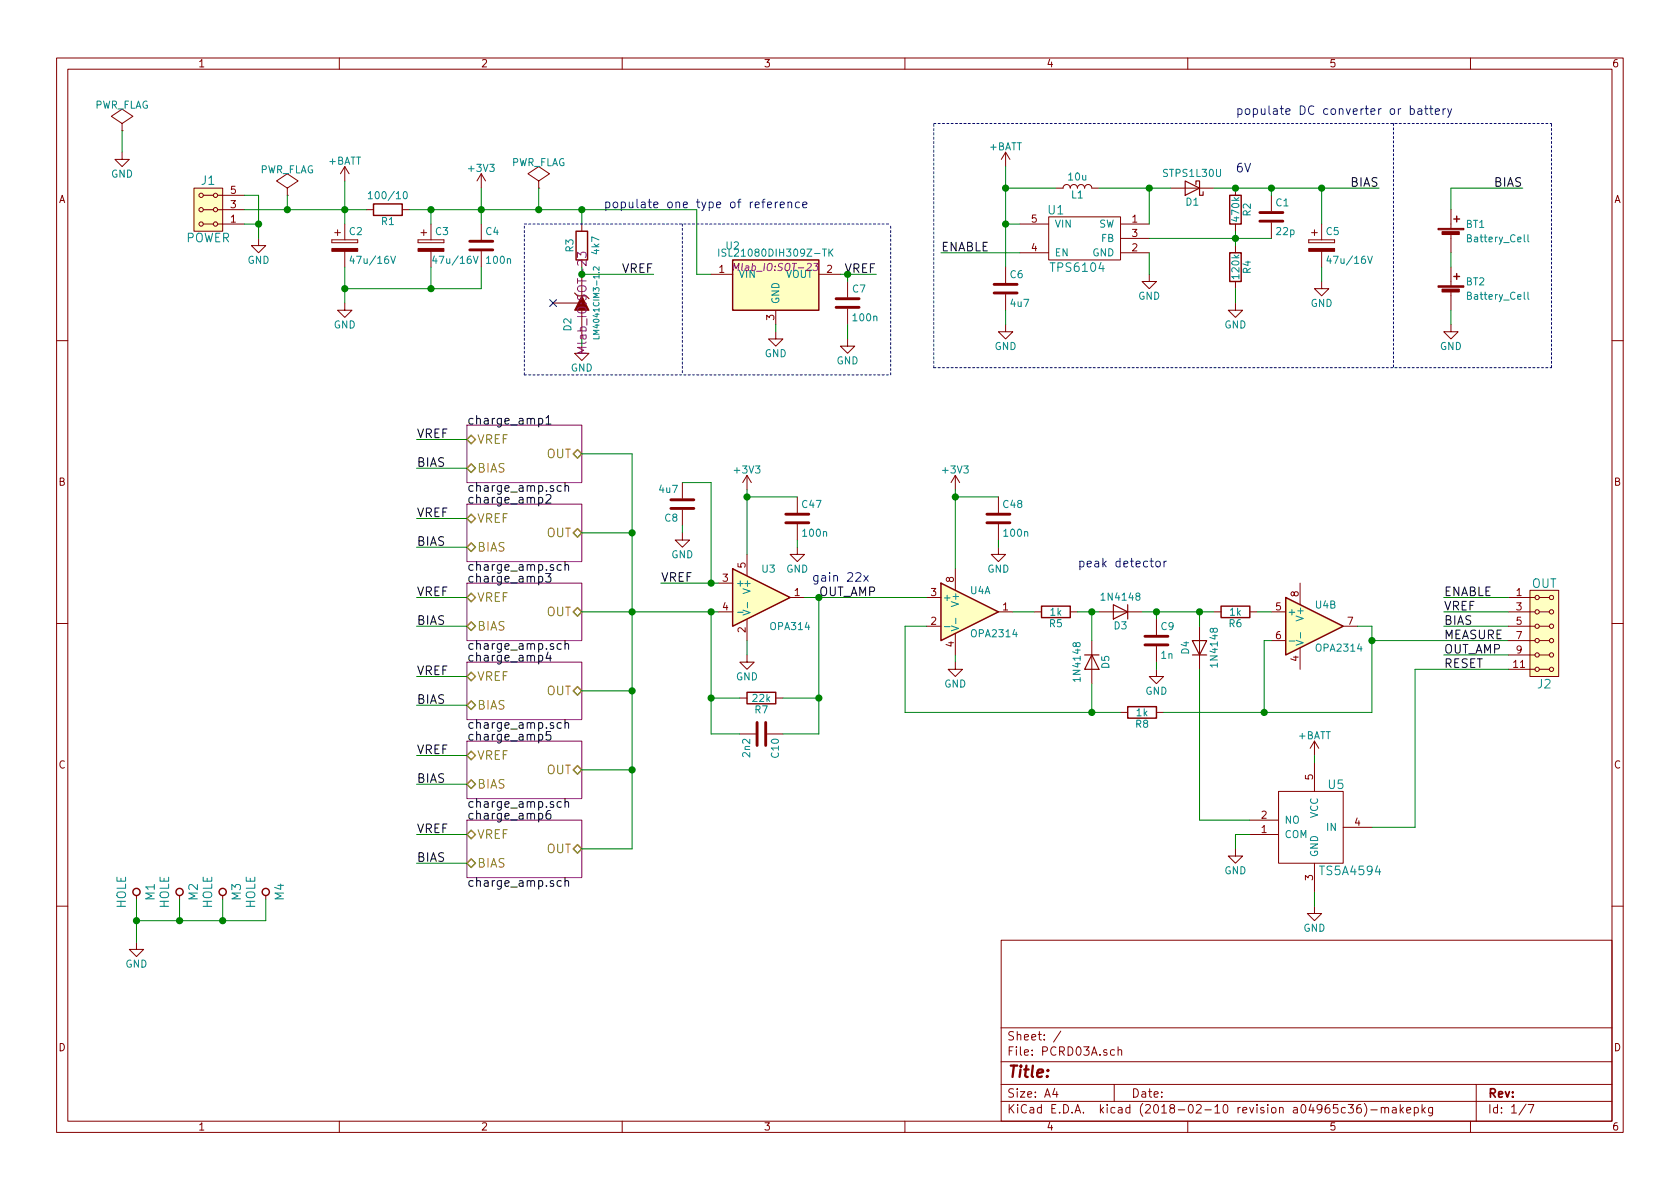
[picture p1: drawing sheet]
EESchema Schematic File Version 2
LIBS:power
LIBS:device
LIBS:transistors
LIBS:linear
LIBS:regul
LIBS:74xx
LIBS:cmos4000
LIBS:conn
LIBS:adc-dac
LIBS:memory
LIBS:xilinx
LIBS:microcontrollers
LIBS:dsp
LIBS:microchip
LIBS:analog_switches
LIBS:motorola
LIBS:texas
LIBS:intel
LIBS:audio
LIBS:interface
LIBS:digital-audio
LIBS:philips
LIBS:display
LIBS:cypress
LIBS:siliconi
LIBS:opto
LIBS:atmel
LIBS:contrib
LIBS:valves
LIBS:MLAB_BATERY
LIBS:MLAB_CONNECTORS
LIBS:MLAB_D
LIBS:MLAB_DISPLAY
LIBS:MLAB_HEADER
LIBS:MLAB_IO
LIBS:MLAB_Jumpers
LIBS:MLAB_MECHANICAL
LIBS:MLAB_SW
LIBS:MLAB_T
LIBS:MLAB_TR
LIBS:MLAB_U
LIBS:ts5a4594
LIBS:lm2621
LIBS:tps6104
LIBS:lm4041
LIBS:PCRD03A-cache
EELAYER 25 0
EELAYER END
$Descr A4 11693 8268
encoding utf-8
Sheet 1 7
Title ""
Date ""
Rev ""
Comp ""
Comment1 ""
Comment2 ""
Comment3 ""
Comment4 ""
$EndDescr
$Comp
L R R1
U 1 1
P 2700 1450
F 0 "R1" V 2780 1450 50  0000 C CNN
F 1 "100/10" V 2600 1450 50  0000 C CNN
F 2 "Resistors_SMD:R_0805" V 2630 1450 50  0001 C CNN
F 3 "" H 2700 1450 50  0000 C CNN
	1    2700 1450
	0    1    1    0   
$EndComp
$Comp
L CP C2
U 1 1
P 2400 1700
F 0 "C2" H 2425 1800 50  0000 L CNN
F 1 "47u/16V" H 2425 1600 50  0000 L CNN
F 2 "Capacitors_SMD:C_1210" H 2438 1550 50  0001 C CNN
F 3 "" H 2400 1700 50  0000 C CNN
	1    2400 1700
	1    0    0    -1  
$EndComp
$Comp
L CP C3
U 1 1
P 3000 1700
F 0 "C3" H 3025 1800 50  0000 L CNN
F 1 "47u/16V" H 3000 1600 50  0000 L CNN
F 2 "Capacitors_SMD:C_1210" H 3038 1550 50  0001 C CNN
F 3 "" H 3000 1700 50  0000 C CNN
	1    3000 1700
	1    0    0    -1  
$EndComp
$Comp
L C C4
U 1 1
P 3350 1700
F 0 "C4" H 3375 1800 50  0000 L CNN
F 1 "100n" H 3375 1600 50  0000 L CNN
F 2 "Capacitors_SMD:C_0805" H 3388 1550 50  0001 C CNN
F 3 "" H 3350 1700 50  0000 C CNN
	1    3350 1700
	1    0    0    -1  
$EndComp
$Comp
L GND #PWR01
U 1 1
P 2400 2100
F 0 "#PWR01" H 2400 1850 50  0001 C CNN
F 1 "GND" H 2400 1950 50  0000 C CNN
F 2 "" H 2400 2100 50  0000 C CNN
F 3 "" H 2400 2100 50  0000 C CNN
	1    2400 2100
	1    0    0    -1  
$EndComp
$Comp
L +BATT #PWR02
U 1 1
P 9150 5250
F 0 "#PWR02" H 9150 5100 50  0001 C CNN
F 1 "+BATT" H 9150 5390 50  0000 C CNN
F 2 "" H 9150 5250 50  0000 C CNN
F 3 "" H 9150 5250 50  0000 C CNN
	1    9150 5250
	1    0    0    -1  
$EndComp
$Comp
L HEADER_2x03_PARALLEL J1
U 1 1
P 1450 1450
F 0 "J1" H 1450 1250 60  0000 C CNN
F 1 "POWER" H 1450 1650 60  0000 C CNN
F 2 "Mlab_Pin_Headers:Straight_2x03" H 1450 1550 60  0001 C CNN
F 3 "" H 1450 1550 60  0000 C CNN
	1    1450 1450
	-1   0    0    1   
$EndComp
$Comp
L GND #PWR03
U 1 1
P 1800 1650
F 0 "#PWR03" H 1800 1400 50  0001 C CNN
F 1 "GND" H 1800 1500 50  0000 C CNN
F 2 "" H 1800 1650 50  0000 C CNN
F 3 "" H 1800 1650 50  0000 C CNN
	1    1800 1650
	1    0    0    -1  
$EndComp
$Comp
L R R3
U 1 1
P 4050 1700
F 0 "R3" V 4130 1700 50  0000 C CNN
F 1 "4k7" V 3950 1700 50  0000 C CNN
F 2 "Resistors_SMD:R_0805" V 3980 1700 50  0001 C CNN
F 3 "" H 4050 1700 50  0000 C CNN
	1    4050 1700
	-1   0    0    1   
$EndComp
$Comp
L GND #PWR04
U 1 1
P 4050 2400
F 0 "#PWR04" H 4050 2150 50  0001 C CNN
F 1 "GND" H 4050 2250 50  0000 C CNN
F 2 "" H 4050 2400 50  0000 C CNN
F 3 "" H 4050 2400 50  0000 C CNN
	1    4050 2400
	1    0    0    -1  
$EndComp
$Comp
L +3V3 #PWR05
U 1 1
P 3350 1300
F 0 "#PWR05" H 3350 1150 50  0001 C CNN
F 1 "+3V3" H 3350 1440 50  0000 C CNN
F 2 "" H 3350 1300 50  0000 C CNN
F 3 "" H 3350 1300 50  0000 C CNN
	1    3350 1300
	1    0    0    -1  
$EndComp
$Comp
L PWR_FLAG #FLG06
U 1 1
P 2000 1350
F 0 "#FLG06" H 2000 1445 50  0001 C CNN
F 1 "PWR_FLAG" H 2000 1530 50  0000 C CNN
F 2 "" H 2000 1350 50  0000 C CNN
F 3 "" H 2000 1350 50  0000 C CNN
	1    2000 1350
	1    0    0    -1  
$EndComp
$Comp
L OP275 U4
U 1 1
P 6750 4250
F 0 "U4" H 6750 4400 50  0000 L CNN
F 1 "OPA2314" H 6750 4100 50  0000 L CNN
F 2 "Mlab_IO:SOIC-8_3.9x4.9mm_Pitch1.27mm" H 6650 4300 50  0001 C CNN
F 3 "" H 6750 4400 50  0000 C CNN
	1    6750 4250
	1    0    0    -1  
$EndComp
$Comp
L +3V3 #PWR07
U 1 1
P 6650 3400
F 0 "#PWR07" H 6650 3250 50  0001 C CNN
F 1 "+3V3" H 6650 3540 50  0000 C CNN
F 2 "" H 6650 3400 50  0000 C CNN
F 3 "" H 6650 3400 50  0000 C CNN
	1    6650 3400
	1    0    0    -1  
$EndComp
$Comp
L GND #PWR08
U 1 1
P 6650 4600
F 0 "#PWR08" H 6650 4350 50  0001 C CNN
F 1 "GND" H 6650 4450 50  0000 C CNN
F 2 "" H 6650 4600 50  0000 C CNN
F 3 "" H 6650 4600 50  0000 C CNN
	1    6650 4600
	1    0    0    -1  
$EndComp
Text Label 10050 4450 0    60   ~ 0
MEASURE
Text Label 10050 4650 0    60   ~ 0
RESET
$Comp
L D D4
U 1 1
P 8350 4500
F 0 "D4" H 8350 4600 50  0000 C CNN
F 1 "1N4148" H 8350 4400 50  0000 C CNN
F 2 "Mlab_D:Diode-MiniMELF_Standard" H 8350 4500 50  0001 C CNN
F 3 "" H 8350 4500 50  0000 C CNN
	1    8350 4500
	0    -1   -1   0   
$EndComp
$Comp
L C C9
U 1 1
P 8050 4450
F 0 "C9" H 8075 4550 50  0000 L CNN
F 1 "1n" H 8075 4350 50  0000 L CNN
F 2 "Capacitors_SMD:C_0805" H 8088 4300 50  0001 C CNN
F 3 "" H 8050 4450 50  0000 C CNN
	1    8050 4450
	1    0    0    -1  
$EndComp
$Comp
L GND #PWR09
U 1 1
P 8050 4650
F 0 "#PWR09" H 8050 4400 50  0001 C CNN
F 1 "GND" H 8050 4500 50  0000 C CNN
F 2 "" H 8050 4650 50  0000 C CNN
F 3 "" H 8050 4650 50  0000 C CNN
	1    8050 4650
	1    0    0    -1  
$EndComp
$Comp
L D D5
U 1 1
P 7600 4600
F 0 "D5" H 7600 4700 50  0000 C CNN
F 1 "1N4148" H 7600 4500 50  0000 C CNN
F 2 "Mlab_D:Diode-MiniMELF_Standard" H 7600 4600 50  0001 C CNN
F 3 "" H 7600 4600 50  0000 C CNN
	1    7600 4600
	0    1    1    0   
$EndComp
$Comp
L R R5
U 1 1
P 7350 4250
F 0 "R5" V 7430 4250 50  0000 C CNN
F 1 "1k" V 7350 4250 50  0000 C CNN
F 2 "Resistors_SMD:R_0805" V 7280 4250 50  0001 C CNN
F 3 "" H 7350 4250 50  0000 C CNN
	1    7350 4250
	0    1    1    0   
$EndComp
$Comp
L GND #PWR010
U 1 1
P 9150 6300
F 0 "#PWR010" H 9150 6050 50  0001 C CNN
F 1 "GND" H 9150 6150 50  0000 C CNN
F 2 "" H 9150 6300 50  0000 C CNN
F 3 "" H 9150 6300 50  0000 C CNN
	1    9150 6300
	1    0    0    -1  
$EndComp
$Comp
L TS5A4594 U5
U 1 1
P 9150 5750
F 0 "U5" H 9300 6050 60  0000 C CNN
F 1 "TS5A4594" H 9400 5450 60  0000 C CNN
F 2 "TO_SOT_Packages_SMD:SOT-23-5" H 9550 6450 60  0001 C CNN
F 3 "" H 9550 6450 60  0001 C CNN
	1    9150 5750
	1    0    0    -1  
$EndComp
$Comp
L GND #PWR011
U 1 1
P 8600 5900
F 0 "#PWR011" H 8600 5650 50  0001 C CNN
F 1 "GND" H 8600 5750 50  0000 C CNN
F 2 "" H 8600 5900 50  0000 C CNN
F 3 "" H 8600 5900 50  0000 C CNN
	1    8600 5900
	1    0    0    -1  
$EndComp
$Comp
L +BATT #PWR012
U 1 1
P 2400 1250
F 0 "#PWR012" H 2400 1100 50  0001 C CNN
F 1 "+BATT" H 2400 1390 50  0000 C CNN
F 2 "" H 2400 1250 50  0000 C CNN
F 3 "" H 2400 1250 50  0000 C CNN
	1    2400 1250
	1    0    0    -1  
$EndComp
$Comp
L R R7
U 1 1
P 5300 4850
F 0 "R7" V 5380 4850 50  0000 C CNN
F 1 "22k" V 5300 4850 50  0000 C CNN
F 2 "Resistors_SMD:R_0805" V 5230 4850 50  0001 C CNN
F 3 "" H 5300 4850 50  0000 C CNN
	1    5300 4850
	0    1    1    0   
$EndComp
$Comp
L C C10
U 1 1
P 5300 5100
F 0 "C10" H 5325 5200 50  0000 L CNN
F 1 "2n2" H 5325 5000 50  0000 L CNN
F 2 "Capacitors_SMD:C_0805" H 5338 4950 50  0001 C CNN
F 3 "" H 5300 5100 50  0000 C CNN
	1    5300 5100
	0    1    1    0   
$EndComp
Text Label 4550 1900 2    60   ~ 0
VREF
Text Label 4600 4050 0    60   ~ 0
VREF
$Comp
L C C8
U 1 1
P 4750 3500
F 0 "C8" H 4775 3600 50  0000 L CNN
F 1 "4u7" H 4775 3400 50  0000 L CNN
F 2 "Capacitors_SMD:C_0805" H 4788 3350 50  0001 C CNN
F 3 "" H 4750 3500 50  0000 C CNN
	1    4750 3500
	-1   0    0    1   
$EndComp
$Comp
L GND #PWR013
U 1 1
P 4750 3700
F 0 "#PWR013" H 4750 3450 50  0001 C CNN
F 1 "GND" H 4750 3550 50  0000 C CNN
F 2 "" H 4750 3700 50  0000 C CNN
F 3 "" H 4750 3700 50  0000 C CNN
	1    4750 3700
	1    0    0    -1  
$EndComp
Text Label 10050 4150 0    60   ~ 0
ENABLE
$Comp
L OP275 U4
U 2 1
P 9150 4350
F 0 "U4" H 9150 4500 50  0000 L CNN
F 1 "OPA2314" H 9150 4200 50  0000 L CNN
F 2 "Mlab_IO:SOIC-8_3.9x4.9mm_Pitch1.27mm" H 9050 4400 50  0001 C CNN
F 3 "" H 9150 4500 50  0000 C CNN
	2    9150 4350
	1    0    0    -1  
$EndComp
$Comp
L PWR_FLAG #FLG014
U 1 1
P 850 900
F 0 "#FLG014" H 850 995 50  0001 C CNN
F 1 "PWR_FLAG" H 850 1080 50  0000 C CNN
F 2 "" H 850 900 50  0000 C CNN
F 3 "" H 850 900 50  0000 C CNN
	1    850  900 
	1    0    0    -1  
$EndComp
$Comp
L GND #PWR015
U 1 1
P 850 1050
F 0 "#PWR015" H 850 800 50  0001 C CNN
F 1 "GND" H 850 900 50  0000 C CNN
F 2 "" H 850 1050 50  0000 C CNN
F 3 "" H 850 1050 50  0000 C CNN
	1    850  1050
	1    0    0    -1  
$EndComp
Text Label 10050 4250 0    60   ~ 0
VREF
$Comp
L PWR_FLAG #FLG016
U 1 1
P 3750 1300
F 0 "#FLG016" H 3750 1395 50  0001 C CNN
F 1 "PWR_FLAG" H 3750 1480 50  0000 C CNN
F 2 "" H 3750 1300 50  0000 C CNN
F 3 "" H 3750 1300 50  0000 C CNN
	1    3750 1300
	1    0    0    -1  
$EndComp
$Comp
L D D3
U 1 1
P 7800 4250
F 0 "D3" H 7800 4350 50  0000 C CNN
F 1 "1N4148" H 7800 4150 50  0000 C CNN
F 2 "Mlab_D:Diode-MiniMELF_Standard" H 7800 4250 50  0001 C CNN
F 3 "" H 7800 4250 50  0000 C CNN
	1    7800 4250
	-1   0    0    1   
$EndComp
$Comp
L R R8
U 1 1
P 7950 4950
F 0 "R8" V 8030 4950 50  0000 C CNN
F 1 "1k" V 7950 4950 50  0000 C CNN
F 2 "Resistors_SMD:R_0805" V 7880 4950 50  0001 C CNN
F 3 "" H 7950 4950 50  0000 C CNN
	1    7950 4950
	0    1    1    0   
$EndComp
$Comp
L R R6
U 1 1
P 8600 4250
F 0 "R6" V 8680 4250 50  0000 C CNN
F 1 "1k" V 8600 4250 50  0000 C CNN
F 2 "Resistors_SMD:R_0805" V 8530 4250 50  0001 C CNN
F 3 "" H 8600 4250 50  0000 C CNN
	1    8600 4250
	0    1    1    0   
$EndComp
Text Notes 7500 3950 0    60   ~ 0
peak detector
Text Notes 5650 4050 0    60   ~ 0
gain 22x
$Comp
L TPS6104 U1
U 1 1
P 7550 1650
F 0 "U1" H 7350 1850 60  0000 C CNN
F 1 "TPS6104" H 7500 1450 60  0000 C CNN
F 2 "TO_SOT_Packages_SMD:SOT-23-5" H 7550 1600 60  0001 C CNN
F 3 "" H 7550 1600 60  0001 C CNN
	1    7550 1650
	1    0    0    -1  
$EndComp
Text Label 6550 1750 0    60   ~ 0
ENABLE
$Comp
L +BATT #PWR017
U 1 1
P 7000 1150
F 0 "#PWR017" H 7000 1000 50  0001 C CNN
F 1 "+BATT" H 7000 1290 50  0000 C CNN
F 2 "" H 7000 1150 50  0000 C CNN
F 3 "" H 7000 1150 50  0000 C CNN
	1    7000 1150
	1    0    0    -1  
$EndComp
$Comp
L C C6
U 1 1
P 7000 2000
F 0 "C6" H 7025 2100 50  0000 L CNN
F 1 "4u7" H 7025 1900 50  0000 L CNN
F 2 "Capacitors_SMD:C_0805" H 7038 1850 50  0001 C CNN
F 3 "" H 7000 2000 50  0000 C CNN
	1    7000 2000
	1    0    0    -1  
$EndComp
$Comp
L GND #PWR018
U 1 1
P 7000 2250
F 0 "#PWR018" H 7000 2000 50  0001 C CNN
F 1 "GND" H 7000 2100 50  0000 C CNN
F 2 "" H 7000 2250 50  0000 C CNN
F 3 "" H 7000 2250 50  0000 C CNN
	1    7000 2250
	1    0    0    -1  
$EndComp
$Comp
L GND #PWR019
U 1 1
P 8000 1900
F 0 "#PWR019" H 8000 1650 50  0001 C CNN
F 1 "GND" H 8000 1750 50  0000 C CNN
F 2 "" H 8000 1900 50  0000 C CNN
F 3 "" H 8000 1900 50  0000 C CNN
	1    8000 1900
	1    0    0    -1  
$EndComp
$Comp
L L L1
U 1 1
P 7500 1300
F 0 "L1" V 7450 1300 50  0000 C CNN
F 1 "10u" V 7575 1300 50  0000 C CNN
F 2 "Mlab_L:DJNR5040" H 7500 1300 50  0001 C CNN
F 3 "" H 7500 1300 50  0000 C CNN
	1    7500 1300
	0    -1   -1   0   
$EndComp
$Comp
L D_Schottky D1
U 1 1
P 8300 1300
F 0 "D1" H 8300 1400 50  0000 C CNN
F 1 "STPS1L30U" H 8300 1200 50  0000 C CNN
F 2 "Diodes_SMD:D_SMB" H 8300 1300 50  0001 C CNN
F 3 "" H 8300 1300 50  0000 C CNN
	1    8300 1300
	-1   0    0    1   
$EndComp
$Comp
L R R2
U 1 1
P 8600 1450
F 0 "R2" V 8680 1450 50  0000 C CNN
F 1 "470k" V 8600 1450 50  0000 C CNN
F 2 "Resistors_SMD:R_0805" V 8530 1450 50  0001 C CNN
F 3 "" H 8600 1450 50  0000 C CNN
	1    8600 1450
	1    0    0    -1  
$EndComp
$Comp
L R R4
U 1 1
P 8600 1850
F 0 "R4" V 8680 1850 50  0000 C CNN
F 1 "120k" V 8600 1850 50  0000 C CNN
F 2 "Resistors_SMD:R_0805" V 8530 1850 50  0001 C CNN
F 3 "" H 8600 1850 50  0000 C CNN
	1    8600 1850
	1    0    0    -1  
$EndComp
$Comp
L GND #PWR020
U 1 1
P 8600 2100
F 0 "#PWR020" H 8600 1850 50  0001 C CNN
F 1 "GND" H 8600 1950 50  0000 C CNN
F 2 "" H 8600 2100 50  0000 C CNN
F 3 "" H 8600 2100 50  0000 C CNN
	1    8600 2100
	1    0    0    -1  
$EndComp
$Comp
L C C1
U 1 1
P 8850 1500
F 0 "C1" H 8875 1600 50  0000 L CNN
F 1 "22p" H 8875 1400 50  0000 L CNN
F 2 "Capacitors_SMD:C_0805" H 8888 1350 50  0001 C CNN
F 3 "" H 8850 1500 50  0000 C CNN
	1    8850 1500
	1    0    0    -1  
$EndComp
$Comp
L GND #PWR021
U 1 1
P 9200 1950
F 0 "#PWR021" H 9200 1700 50  0001 C CNN
F 1 "GND" H 9200 1800 50  0000 C CNN
F 2 "" H 9200 1950 50  0000 C CNN
F 3 "" H 9200 1950 50  0000 C CNN
	1    9200 1950
	1    0    0    -1  
$EndComp
Text Label 9600 1300 2    60   ~ 0
BIAS
Text Notes 8600 1200 0    60   ~ 0
6V
$Comp
L Battery_Cell BT2
U 1 1
P 10100 2050
F 0 "BT2" H 10200 2150 50  0000 L CNN
F 1 "Battery_Cell" H 10200 2050 50  0000 L CNN
F 2 "Mlab_Batery:CH28-2032" V 10100 2110 50  0001 C CNN
F 3 "" V 10100 2110 50  0000 C CNN
	1    10100 2050
	1    0    0    -1  
$EndComp
$Comp
L Battery_Cell BT1
U 1 1
P 10100 1650
F 0 "BT1" H 10200 1750 50  0000 L CNN
F 1 "Battery_Cell" H 10200 1650 50  0000 L CNN
F 2 "Mlab_Batery:CH28-2032" V 10100 1710 50  0001 C CNN
F 3 "" V 10100 1710 50  0000 C CNN
	1    10100 1650
	1    0    0    -1  
$EndComp
$Comp
L GND #PWR022
U 1 1
P 10100 2250
F 0 "#PWR022" H 10100 2000 50  0001 C CNN
F 1 "GND" H 10100 2100 50  0000 C CNN
F 2 "" H 10100 2250 50  0000 C CNN
F 3 "" H 10100 2250 50  0000 C CNN
	1    10100 2250
	1    0    0    -1  
$EndComp
Text Label 10600 1300 2    60   ~ 0
BIAS
Text Notes 8600 800  0    60   ~ 0
populate DC converter or battery
$Sheet
S 3250 4050 800  400 
U 5A0DE5D9
F0 "charge_amp3" 60
F1 "charge_amp.sch" 60
F2 "OUT" B R 4050 4250 60 
F3 "VREF" B L 3250 4150 60 
F4 "BIAS" B L 3250 4350 60 
$EndSheet
Text Label 2900 4150 0    60   ~ 0
VREF
Text Label 2900 4350 0    60   ~ 0
BIAS
$Sheet
S 3250 3500 800  400 
U 5A0E0C13
F0 "charge_amp2" 60
F1 "charge_amp.sch" 60
F2 "OUT" B R 4050 3700 60 
F3 "VREF" B L 3250 3600 60 
F4 "BIAS" B L 3250 3800 60 
$EndSheet
Text Label 2900 3600 0    60   ~ 0
VREF
Text Label 2900 3800 0    60   ~ 0
BIAS
$Sheet
S 3250 5150 800  400 
U 5A0E11DD
F0 "charge_amp5" 60
F1 "charge_amp.sch" 60
F2 "OUT" B R 4050 5350 60 
F3 "VREF" B L 3250 5250 60 
F4 "BIAS" B L 3250 5450 60 
$EndSheet
Text Label 2900 5250 0    60   ~ 0
VREF
Text Label 2900 5450 0    60   ~ 0
BIAS
$Sheet
S 3250 4600 800  400 
U 5A0E11E6
F0 "charge_amp4" 60
F1 "charge_amp.sch" 60
F2 "OUT" B R 4050 4800 60 
F3 "VREF" B L 3250 4700 60 
F4 "BIAS" B L 3250 4900 60 
$EndSheet
Text Label 2900 4700 0    60   ~ 0
VREF
Text Label 2900 4900 0    60   ~ 0
BIAS
$Sheet
S 3250 2950 800  400 
U 5A0E154C
F0 "charge_amp1" 60
F1 "charge_amp.sch" 60
F2 "OUT" B R 4050 3150 60 
F3 "VREF" B L 3250 3050 60 
F4 "BIAS" B L 3250 3250 60 
$EndSheet
Text Label 2900 3050 0    60   ~ 0
VREF
Text Label 2900 3250 0    60   ~ 0
BIAS
$Comp
L +3V3 #PWR023
U 1 1
P 5200 3400
F 0 "#PWR023" H 5200 3250 50  0001 C CNN
F 1 "+3V3" H 5200 3540 50  0000 C CNN
F 2 "" H 5200 3400 50  0000 C CNN
F 3 "" H 5200 3400 50  0000 C CNN
	1    5200 3400
	1    0    0    -1  
$EndComp
$Comp
L GND #PWR024
U 1 1
P 5200 4550
F 0 "#PWR024" H 5200 4300 50  0001 C CNN
F 1 "GND" H 5200 4400 50  0000 C CNN
F 2 "" H 5200 4550 50  0000 C CNN
F 3 "" H 5200 4550 50  0000 C CNN
	1    5200 4550
	1    0    0    -1  
$EndComp
$Comp
L HOLE M1
U 1 1
P 950 6200
F 0 "M1" H 950 6300 60  0000 C CNN
F 1 "HOLE" H 950 6100 60  0000 C CNN
F 2 "Mlab_Mechanical:MountingHole_3mm" H 950 6200 60  0001 C CNN
F 3 "" H 950 6200 60  0000 C CNN
	1    950  6200
	0    1    1    0   
$EndComp
$Comp
L HOLE M2
U 1 1
P 1250 6200
F 0 "M2" H 1250 6300 60  0000 C CNN
F 1 "HOLE" H 1250 6100 60  0000 C CNN
F 2 "Mlab_Mechanical:MountingHole_3mm" H 1250 6200 60  0001 C CNN
F 3 "" H 1250 6200 60  0000 C CNN
	1    1250 6200
	0    1    1    0   
$EndComp
$Comp
L HOLE M3
U 1 1
P 1550 6200
F 0 "M3" H 1550 6300 60  0000 C CNN
F 1 "HOLE" H 1550 6100 60  0000 C CNN
F 2 "Mlab_Mechanical:MountingHole_3mm" H 1550 6200 60  0001 C CNN
F 3 "" H 1550 6200 60  0000 C CNN
	1    1550 6200
	0    1    1    0   
$EndComp
$Comp
L HOLE M4
U 1 1
P 1850 6200
F 0 "M4" H 1850 6300 60  0000 C CNN
F 1 "HOLE" H 1850 6100 60  0000 C CNN
F 2 "Mlab_Mechanical:MountingHole_3mm" H 1850 6200 60  0001 C CNN
F 3 "" H 1850 6200 60  0000 C CNN
	1    1850 6200
	0    1    1    0   
$EndComp
$Comp
L GND #PWR025
U 1 1
P 950 6550
F 0 "#PWR025" H 950 6300 50  0001 C CNN
F 1 "GND" H 950 6400 50  0000 C CNN
F 2 "" H 950 6550 50  0000 C CNN
F 3 "" H 950 6550 50  0000 C CNN
	1    950  6550
	1    0    0    -1  
$EndComp
$Comp
L APE8865NR-12-HF-3 U2
U 1 1
P 5400 1950
F 0 "U2" H 5100 2200 50  0000 C CNN
F 1 "ISL21080DIH309Z-TK" H 5400 2150 50  0000 C CNN
F 2 "Mlab_IO:SOT-23" H 5400 2050 50  0000 C CIN
F 3 "" H 5400 1950 50  0000 C CNN
	1    5400 1950
	1    0    0    -1  
$EndComp
$Comp
L C C7
U 1 1
P 5900 2100
F 0 "C7" H 5925 2200 50  0000 L CNN
F 1 "100n" H 5925 2000 50  0000 L CNN
F 2 "Capacitors_SMD:C_0805" H 5938 1950 50  0001 C CNN
F 3 "" H 5900 2100 50  0000 C CNN
	1    5900 2100
	1    0    0    -1  
$EndComp
$Comp
L GND #PWR026
U 1 1
P 5400 2300
F 0 "#PWR026" H 5400 2050 50  0001 C CNN
F 1 "GND" H 5400 2150 50  0000 C CNN
F 2 "" H 5400 2300 50  0000 C CNN
F 3 "" H 5400 2300 50  0000 C CNN
	1    5400 2300
	1    0    0    -1  
$EndComp
Text Label 6100 1900 2    60   ~ 0
VREF
$Comp
L GND #PWR027
U 1 1
P 5900 2350
F 0 "#PWR027" H 5900 2100 50  0001 C CNN
F 1 "GND" H 5900 2200 50  0000 C CNN
F 2 "" H 5900 2350 50  0000 C CNN
F 3 "" H 5900 2350 50  0000 C CNN
	1    5900 2350
	1    0    0    -1  
$EndComp
$Sheet
S 3250 5700 800  400 
U 5A12ABB0
F0 "charge_amp6" 60
F1 "charge_amp.sch" 60
F2 "OUT" B R 4050 5900 60 
F3 "VREF" B L 3250 5800 60 
F4 "BIAS" B L 3250 6000 60 
$EndSheet
Text Label 2900 5800 0    60   ~ 0
VREF
Text Label 2900 6000 0    60   ~ 0
BIAS
NoConn ~ 3850 2100
$Comp
L LM4041 D2
U 1 1
P 4050 2100
F 0 "D2" H 3900 2200 50  0000 C CNN
F 1 "LM4041CIM3-1.2" H 4050 2000 40  0000 C CNN
F 2 "Mlab_IO:SOT-23" H 4050 2100 60  0000 C CNN
F 3 "" H 4050 2100 60  0000 C CNN
	1    4050 2100
	0    -1   -1   0   
$EndComp
$Comp
L C C47
U 1 1
P 5550 3600
F 0 "C47" H 5575 3700 50  0000 L CNN
F 1 "100n" H 5575 3500 50  0000 L CNN
F 2 "Capacitors_SMD:C_0805" H 5588 3450 50  0001 C CNN
F 3 "" H 5550 3600 50  0000 C CNN
	1    5550 3600
	1    0    0    -1  
$EndComp
$Comp
L GND #PWR028
U 1 1
P 5550 3800
F 0 "#PWR028" H 5550 3550 50  0001 C CNN
F 1 "GND" H 5550 3650 50  0000 C CNN
F 2 "" H 5550 3800 50  0000 C CNN
F 3 "" H 5550 3800 50  0000 C CNN
	1    5550 3800
	1    0    0    -1  
$EndComp
$Comp
L C C48
U 1 1
P 6950 3600
F 0 "C48" H 6975 3700 50  0000 L CNN
F 1 "100n" H 6975 3500 50  0000 L CNN
F 2 "Capacitors_SMD:C_0805" H 6988 3450 50  0001 C CNN
F 3 "" H 6950 3600 50  0000 C CNN
	1    6950 3600
	1    0    0    -1  
$EndComp
$Comp
L GND #PWR029
U 1 1
P 6950 3800
F 0 "#PWR029" H 6950 3550 50  0001 C CNN
F 1 "GND" H 6950 3650 50  0000 C CNN
F 2 "" H 6950 3800 50  0000 C CNN
F 3 "" H 6950 3800 50  0000 C CNN
	1    6950 3800
	1    0    0    -1  
$EndComp
$Comp
L MCP6001 U3
U 1 1
P 5300 4150
F 0 "U3" H 5350 4350 50  0000 C CNN
F 1 "OPA314" H 5500 3950 50  0000 C CNN
F 2 "TO_SOT_Packages_SMD:SOT-23-5" H 5250 4250 50  0001 C CNN
F 3 "" H 5350 4350 50  0000 C CNN
	1    5300 4150
	1    0    0    -1  
$EndComp
Wire Wire Line
	2400 1250 2400 1550
Wire Wire Line
	1700 1450 2550 1450
Connection ~ 2400 1450
Wire Wire Line
	2850 1450 4850 1450
Wire Wire Line
	3350 1300 3350 1550
Connection ~ 3350 1450
Wire Wire Line
	3000 1550 3000 1450
Connection ~ 3000 1450
Wire Wire Line
	2400 1850 2400 2100
Wire Wire Line
	2400 2000 3350 2000
Wire Wire Line
	3000 2000 3000 1850
Connection ~ 2400 2000
Wire Wire Line
	3350 2000 3350 1850
Connection ~ 3000 2000
Wire Wire Line
	1800 1550 1700 1550
Wire Wire Line
	1800 1350 1700 1350
Connection ~ 1800 1550
Wire Wire Line
	4050 1900 4050 1850
Wire Wire Line
	4050 1450 4050 1550
Wire Wire Line
	4050 1900 4550 1900
Wire Wire Line
	2000 1350 2000 1450
Connection ~ 2000 1450
Wire Wire Line
	6650 3400 6650 3950
Wire Wire Line
	6650 4600 6650 4550
Wire Wire Line
	9450 4350 9550 4350
Wire Wire Line
	9550 4450 10500 4450
Wire Wire Line
	8800 4450 8850 4450
Wire Wire Line
	8350 4250 8350 4350
Connection ~ 8350 4250
Wire Wire Line
	8050 4300 8050 4250
Connection ~ 8050 4250
Wire Wire Line
	8050 4650 8050 4600
Wire Wire Line
	5600 4150 6450 4150
Wire Wire Line
	7500 4250 7650 4250
Wire Wire Line
	7200 4250 7050 4250
Connection ~ 7600 4250
Wire Wire Line
	6300 4950 7800 4950
Wire Wire Line
	6300 4950 6300 4350
Wire Wire Line
	6300 4350 6450 4350
Connection ~ 4050 1900
Wire Wire Line
	9150 6300 9150 6200
Wire Wire Line
	9150 5250 9150 5300
Wire Wire Line
	9850 5750 9550 5750
Wire Wire Line
	8350 5700 8700 5700
Wire Wire Line
	8350 4650 8350 5700
Wire Wire Line
	8700 5800 8600 5800
Wire Wire Line
	8600 5800 8600 5900
Wire Wire Line
	5700 4150 5700 5100
Wire Wire Line
	5700 4850 5450 4850
Wire Wire Line
	5700 5100 5450 5100
Connection ~ 5700 4850
Wire Wire Line
	4950 4250 4950 5100
Wire Wire Line
	4950 4850 5150 4850
Wire Wire Line
	4950 5100 5150 5100
Connection ~ 4950 4850
Connection ~ 5700 4150
Connection ~ 4950 4250
Wire Wire Line
	4600 4050 5000 4050
Wire Wire Line
	4750 3700 4750 3650
Wire Wire Line
	4750 3350 4950 3350
Wire Wire Line
	4950 3350 4950 4050
Connection ~ 4950 4050
Wire Wire Line
	1800 1350 1800 1650
Wire Wire Line
	850  1050 850  900 
Wire Wire Line
	3750 1300 3750 1450
Connection ~ 3750 1450
Wire Wire Line
	7600 4950 7600 4750
Wire Wire Line
	7600 4450 7600 4250
Connection ~ 7600 4950
Wire Wire Line
	8100 4950 9550 4950
Wire Wire Line
	9550 4950 9550 4350
Wire Wire Line
	8800 4450 8800 4950
Connection ~ 8800 4950
Wire Wire Line
	7950 4250 8450 4250
Wire Wire Line
	8750 4250 8850 4250
Wire Wire Line
	7100 1750 6550 1750
Wire Wire Line
	7000 1150 7000 1850
Wire Wire Line
	7000 1550 7100 1550
Connection ~ 7000 1550
Wire Wire Line
	7000 2250 7000 2150
Wire Wire Line
	8000 1900 8000 1750
Wire Wire Line
	7350 1300 7000 1300
Connection ~ 7000 1300
Wire Wire Line
	8000 1550 8000 1300
Wire Wire Line
	7650 1300 8150 1300
Connection ~ 8000 1300
Wire Wire Line
	8450 1300 9600 1300
Connection ~ 8600 1300
Wire Wire Line
	8600 1600 8600 1700
Wire Wire Line
	8000 1650 8850 1650
Connection ~ 8600 1650
Wire Wire Line
	8600 2100 8600 2000
Wire Wire Line
	8850 1300 8850 1350
Wire Wire Line
	9200 1300 9200 1550
Connection ~ 8850 1300
Wire Wire Line
	9200 1950 9200 1850
Connection ~ 9200 1300
Wire Wire Line
	10100 1750 10100 1850
Wire Wire Line
	10100 2250 10100 2150
Wire Wire Line
	10100 1450 10100 1300
Wire Wire Line
	10100 1300 10600 1300
Wire Notes Line
	6500 850  10800 850 
Wire Notes Line
	9700 850  9700 2550
Wire Notes Line
	6500 2550 10800 2550
Wire Notes Line
	6500 2550 6500 850 
Wire Notes Line
	10800 2550 10800 850 
Wire Wire Line
	3250 4150 2900 4150
Wire Wire Line
	3250 4350 2900 4350
Wire Wire Line
	3250 3600 2900 3600
Wire Wire Line
	3250 3800 2900 3800
Wire Wire Line
	3250 5250 2900 5250
Wire Wire Line
	3250 5450 2900 5450
Wire Wire Line
	3250 4700 2900 4700
Wire Wire Line
	3250 4900 2900 4900
Wire Wire Line
	3250 3050 2900 3050
Wire Wire Line
	3250 3250 2900 3250
Wire Wire Line
	4050 3150 4400 3150
Wire Wire Line
	4400 3150 4400 5900
Wire Wire Line
	4050 4250 5000 4250
Wire Wire Line
	4050 3700 4400 3700
Connection ~ 4400 3700
Connection ~ 4400 4250
Wire Wire Line
	4400 4800 4050 4800
Wire Wire Line
	4400 5350 4050 5350
Connection ~ 4400 4800
Wire Wire Line
	5200 3400 5200 3850
Wire Wire Line
	5200 4550 5200 4450
Wire Notes Line
	3650 1550 6200 1550
Wire Notes Line
	4750 1550 4750 2600
Wire Notes Line
	3650 2600 6200 2600
Wire Notes Line
	3650 2600 3650 1550
Wire Wire Line
	950  6250 950  6550
Wire Wire Line
	1250 6250 1250 6400
Wire Wire Line
	950  6400 1850 6400
Connection ~ 950  6400
Wire Wire Line
	1550 6400 1550 6250
Connection ~ 1250 6400
Wire Wire Line
	1850 6400 1850 6250
Connection ~ 1550 6400
Wire Wire Line
	5400 2300 5400 2250
Wire Wire Line
	5900 1950 5900 1900
Wire Wire Line
	5850 1900 6100 1900
Wire Wire Line
	4950 1900 4850 1900
Wire Wire Line
	4850 1900 4850 1450
Connection ~ 4050 1450
Connection ~ 5900 1900
Wire Wire Line
	5900 2350 5900 2250
Wire Notes Line
	6200 2600 6200 1550
Wire Wire Line
	3250 5800 2900 5800
Wire Wire Line
	3250 6000 2900 6000
Wire Wire Line
	4400 5900 4050 5900
Connection ~ 4400 5350
Wire Wire Line
	4050 2400 4050 2350
Wire Wire Line
	5550 3450 5200 3450
Connection ~ 5200 3450
Wire Wire Line
	5550 3750 5550 3800
Wire Wire Line
	6950 3800 6950 3750
Wire Wire Line
	6950 3450 6650 3450
Connection ~ 6650 3450
Connection ~ 9550 4450
Wire Wire Line
	10500 4350 10050 4350
$Comp
L CP C5
U 1 1
P 9200 1700
F 0 "C5" H 9225 1800 50  0000 L CNN
F 1 "47u/16V" H 9225 1600 50  0000 L CNN
F 2 "Capacitors_SMD:C_1210" H 9238 1550 50  0001 C CNN
F 3 "" H 9200 1700 50  0000 C CNN
	1    9200 1700
	1    0    0    -1  
$EndComp
$Comp
L HEADER_2x06_PARALLEL J2
U 1 1
P 10750 4400
F 0 "J2" H 10750 4050 60  0000 C CNN
F 1 "OUT" H 10750 4750 60  0000 C CNN
F 2 "Mlab_Pin_Headers:Straight_2x06" H 10750 4650 60  0001 C CNN
F 3 "" H 10750 4650 60  0000 C CNN
	1    10750 4400
	1    0    0    -1  
$EndComp
Text Label 10050 4350 0    60   ~ 0
BIAS
Wire Wire Line
	9850 4650 10500 4650
Text Label 5700 4150 0    60   ~ 0
OUT_AMP
Text Label 10050 4550 0    60   ~ 0
OUT_AMP
Wire Wire Line
	10500 4250 10050 4250
Wire Wire Line
	10500 4150 10050 4150
Wire Wire Line
	10500 4550 10050 4550
Wire Wire Line
	9850 5750 9850 4650
Text Notes 4200 1450 0    60   ~ 0
populate one type of reference
$EndSCHEMATC
